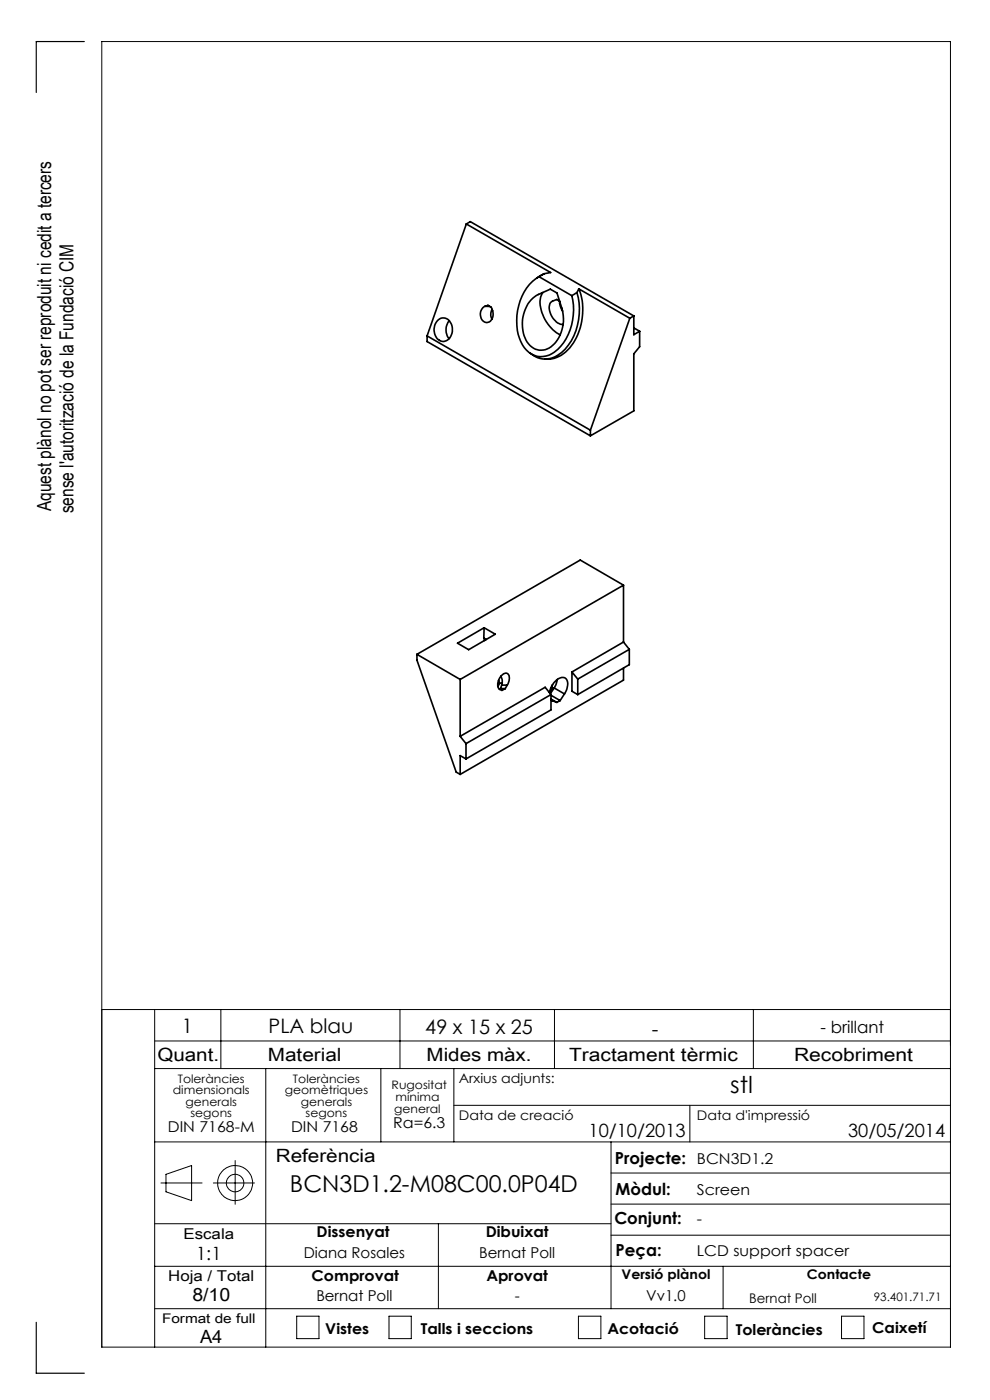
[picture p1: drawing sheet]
<svg xmlns="http://www.w3.org/2000/svg" width="210mm" height="297mm" viewBox="0 0 210 297" stroke-linecap="round" stroke-linejoin="round" font-family="sans-serif">
<g fill="none" stroke="#000" stroke-width=".21">
<path d="M21.6 214.2h180M32.8 214.2v71.6M46.8 214.2v12.5M84.8 214.2v12.5M117.6 214.2v12.5M159.8 214.2v12.5M32.8 220.8h168.8M32.8 226.7h168.8M56.4 226.7v59.1M80.8 226.7v15.5M96.3 226.7v15.5M96.3 234.5h105.3"/>
<path d="M146.3 234.5v7.7M32.8 259.6h96.8M32.8 242.2h168.8M34.1 251h8.8M35.2 249.1l5.4-1.8v7.4l-5.4-1.9zM45.3 251h8.7M49.9 246.2v9.3M93 259.6v18M129.6 242.2v35.4M129.6 255.4h72M129.6 248.8h72M32.8 277.6h168.8"/>
<path d="M32.8 268.6h168.8M62.9 279.2h4.8v4.8h-4.8zM82.5 279.2h4.7v4.8h-4.7zM122.7 279.2h4.8v4.8h-4.8zM129.6 262h72M149.5 279.2h4.7v4.8h-4.7zM153.4 268.6v9M178.5 279.2h4.8v4.8h-4.8zM21.6 285.8h180v-277h-180v277"/>
<circle cx="49.9" cy="251" r="3.7"/>
<circle cx="49.9" cy="251" r="1.86"/>
</g>
<path d="M17.9 8.8h-10.2v10.8M7.7 280.5v10.8h10.2" fill="none" stroke="#000" stroke-width=".25"/>
<g fill="none" stroke="#000" stroke-width=".35">
<path d="M98.9 47.5l-8.3 23.8M98.9 47.5l17.9 10.3-1.4 .3M98.9 47.5l.9-.5 34.6 20M114.3 58.7a10.6 10.6 0 0 0-4.7 9.3 7.8 7.8 0 0 0 3.1 7.1 4.9 4.9 0 0 0 6.3-1.7 12.2 12.2 0 0 0 2.3-10.7M114.3 58.7l7 4M115.4 58.1l-1.5 .8M115.4 58.1l-1.1 .6M90.6 71.3l34.6 20M90.6 71.3v1.2l34.6 20M92.7 68.1a1.74 1.74 0 0 1 1.8-.6 1.74 1.74 0 0 1 1.3 1.3 2.49 2.49 0 0 1-2 3.6 2.68 2.68 0 0 1-1.1-4.3zM95.3 68a3 3 0 0 0-.1 3.9M102.4 65.3l1.1-.5a1.97 1.97 0 0 1 1.1 1.7 1.51 1.51 0 0 1-1.8 1.8 2.02 2.02 0 0 1-.4-3z"/>
<path d="M102.9 65h1M104.4 65.6a2.11 2.11 0 0 0 0 2.1M113 63.3l.8-.6 2.9-1.4 1.4 .9 1.1 3.2a7.7 7.7 0 0 1-2.7 8.4 3.5 3.5 0 0 1-5.1-2.1 7.8 7.8 0 0 1 1.6-8.4zM115.1 62.1a5.3 5.3 0 0 0 .3 5.2 8.4 8.4 0 0 0 3.4 3.7M118.8 64.2l-.1 .1M119.3 66l-.4-1-.2-1.1-.6-.4a2.03 2.03 0 0 0-1.4 .9 3.6 3.6 0 0 0 2.8 4.5M122.4 62.1a12.7 12.7 0 0 1-3.3 12.7 4.8 4.8 0 0 1-6.6 .2M122.4 62.1l-1.1 .6M122.8 61.3a12.6 12.6 0 0 1-2.8 13.4 6 6 0 0 1-4.4 1.5M122.8 61.3l10.8 6.2M122.8 61.3l-.4 .8M133.6 67.5l-8.4 23.8"/>
<path d="M134.4 67v4l1.3-.7M134.4 67l-.8 .5M134.4 69.6l1.3 .7M135.7 70.3v3.3l-1.3 1.5v12.1l-9.2 5.3M125.2 91.3v1.2M88.4 138.8v1.2l8.4 23.8 .8 .5M88.4 138.8l9.2 5.3M97 136.5l5.7-3.3 2.4 1.3-5.7 3.3zM102.6 135.4l.2 .5M102.6 135.4l.6 .3M102.7 133.2l-.1 2.2M132.3 124.1l-34.7 20"/>
<path d="M132.3 124.1v12.1M132.3 136.2l-11 6.4M132.3 124.1l-9.2-5.3-34.7 20M132.3 136.2l1.2 1.6M133.5 137.8l-10.9 6.3M133.5 137.8v3.2l-10.9 6.4M97.6 144.1v12.1M97.6 156.2l1.2 1.6M98.8 157.8v3.2M105.8 144.3l.2 .7M106 145l-.4 .6M106 145h.5"/>
<path d="M106.2 146.1h1M106.2 146.1l-.3 .1M106.2 143.5l.3 .6-.1 1.2M106.4 145.3h1.2M106.4 145.3l-.2 .8M107.6 145.3a1.84 1.84 0 0 0 0-2.4 1.89 1.89 0 0 0-1.9 1.8 1.28 1.28 0 0 0 .8 1.8l.7-.4M107.6 145.3l-.4 .8M116.6 147a3.6 3.6 0 0 1 2.9-3.3 1.38 1.38 0 0 1 .8 2.1l-.6 1.4M116.9 148.4l.3 .3M116.9 147.4l-1.3-1.6-18 10.4M116.9 147.4l-18.1 10.4M116.9 147.4v3.2l-18.1 10.4"/>
<path d="M116.9 148.3l1.2 .7M116.9 147.5l1.9 1.1M117 148.5l.2 .2M117 145.9l-.3 1.2M117 145.9l.4 .3M117.2 145.3l-.2 .6M117.2 148.7l.9 .3M117.5 145.9l2.2 1.3M117.5 145.9l-.8 1.3M118.2 144.1l-.3 1.1-.4 .7M118.8 148.6l-.7 .4M119.7 147.2l-.9 1.4"/>
<path d="M121.3 142.6v4l1.3 .8M121.3 142.6l1.3 1.5M122.6 144.1v3.3M132.3 141.7v2.6l-34.7 20M98.8 161l-1.2-.7v4"/>
</g>
<g font-size="4.9">
<text x="154.9" y="231.8">stl</text>
<text x="61.5" y="253">BCN3D1.2-M08C00.0P04D</text>
</g>
<g font-size="4.2">
<text x="38.6" y="219">1</text>
<text x="57" y="219.2">PLA blau</text>
<text x="90.2" y="219.4">49 x 15 x 25</text>
<text x="138.3" y="219.7">-</text>
</g>
<g font-size="4.1">
<text x="10.9" y="108.4" transform="rotate(-90 10.9 108.4)">Aquest plànol no pot ser reproduit ni cedit a tercers</text>
<text x="15.6" y="108.9" transform="rotate(-90 15.6 108.9)">sense l'autorització de la Fundació CIM</text>
</g>
<g font-size="3.9">
<text x="33.4" y="225">Quant.</text>
<text x="56.8" y="225">Material</text>
<text x="90.5" y="225">Mides màx.</text>
<text x="120.7" y="225">Tractament tèrmic</text>
<text x="168.4" y="225">Recobriment</text>
<text x="124.8" y="241.3">10/10/2013</text>
<text x="179.9" y="241.3">30/05/2014</text>
<text x="58.5" y="246.5">Referència</text>
<text x="41.6" y="267.2">1:1</text>
<text x="40.8" y="276.1">8/10</text>
<text x="42.4" y="284.9">A4</text>
</g>
<g font-size="3.5">
<text x="174.1" y="219.2">- brillant</text>
<text x="130.5" y="246.8">Projecte:</text>
<text x="130.6" y="253.4">Mòdul:</text>
<text x="130.3" y="259.8">Conjunt:</text>
<text x="130.6" y="266.4">Peça:</text>
</g>
<g font-size="3.2">
<text x="83.4" y="239.3">Ra=6.3</text>
<text x="35.6" y="240.1">DIN 7168-M</text>
<text x="61.7" y="240.1">DIN 7168</text>
<text x="147.8" y="246.8">BCN3D1.2</text>
<text x="147.8" y="253.4">Screen</text>
<text x="38.9" y="262.9">Escala</text>
<text x="67.2" y="262.5">Dissenyat</text>
<text x="103" y="262.5">Dibuixat</text>
<text x="147.8" y="259.8">-</text>
<text x="64.4" y="266.8">Diana Rosales</text>
<text x="101.6" y="266.8">Bernat Poll</text>
<text x="147.8" y="266.4">LCD support spacer</text>
<text x="35.7" y="271.7">Hoja / Total</text>
<text x="66.1" y="271.7">Comprovat</text>
<text x="103.2" y="271.7">Aprovat</text>
<text x="67.1" y="276.1">Bernat Poll</text>
<text x="109.2" y="276.1">-</text>
<text x="137.1" y="276.1">Vv1.0</text>
<text x="69" y="283.1">Vistes</text>
<text x="89.3" y="283.1">Talls i seccions</text>
<text x="128.8" y="283.1">Acotació</text>
<text x="156.1" y="283.2">Toleràncies</text>
<text x="185" y="282.8">Caixetí</text>
</g>
<g font-size="2.8">
<text x="97.3" y="229.6">Arxius adjunts:</text>
<text x="97.3" y="237.7">Data de creació</text>
<text x="147.8" y="237.7">Data d'impressió</text>
<text x="131.8" y="271.4">Versió plànol</text>
<text x="171.2" y="271.4">Contacte</text>
<text x="34.4" y="280.7">Format de full</text>
<text x="158.9" y="276.3">Bernat Poll</text>
</g>
<g font-size="2.5">
<text x="36.7" y="232.1">dimensionals</text>
<text x="37.7" y="229.6">Toleràncies</text>
<text x="60.4" y="232.1">geomètriques</text>
<text x="62.1" y="229.6">Toleràncies</text>
<text x="83.1" y="231">Rugositat</text>
<text x="83.9" y="233.5">mínima</text>
<text x="39.4" y="234.6">generals</text>
<text x="40.4" y="237.1">segons</text>
<text x="63.8" y="234.6">generals</text>
<text x="64.8" y="237.1">segons</text>
<text x="83.6" y="236.2">general</text>
<text x="185.4" y="276.1">93.401.71.71</text>
</g>
</svg>
